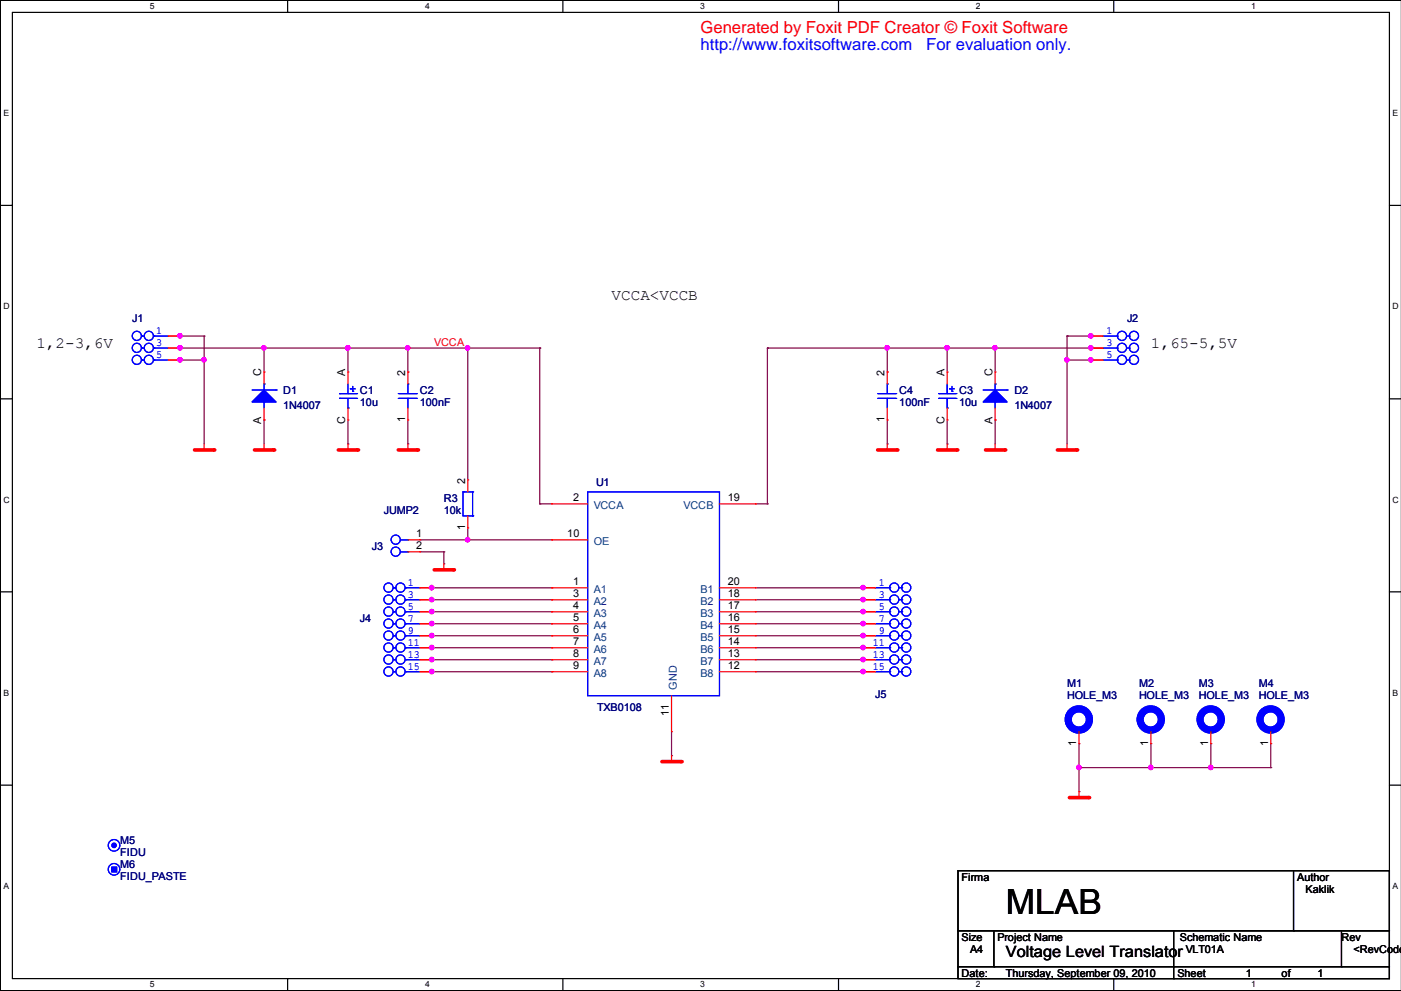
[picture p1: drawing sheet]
# OrCAD Capture schematic TXB0108.DSN
size A4; title: Voltage Level Translator; note: VLT01A

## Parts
C1  10u  [ELYTB]
C2  100nF  [C0805]
C3  10u  [ELYTB]
C4  100nF  [C0805]
D1  1N4007  [SMA]
D2  1N4007  [SMA]
J1  JUMP2X3  [JUMP2X3]
J2  JUMP2X3  [JUMP2X3]
J3  JUMP2  [JUMP2]
J4  JUMP2X8  [JUMP2X8]
J5  JUMP2X8  [JUMP2X8]
M1  HOLE_M3  [HOLE_M3]
M2  HOLE_M3  [HOLE_M3]
M3  HOLE_M3  [HOLE_M3]
M4  HOLE_M3  [HOLE_M3]
M5  FIDU  [FIDU]
M6  FIDU_PASTE  [FIDU_PASTE]
R3  10k  [R0805]
U1  TXB0108  [TSSO20_170]

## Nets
GND: C1.C C2.1 C3.C C4.1 D1.A D2.A J1.1 J1.2 J1.5 J1.6 J2.1 J2.2 J2.5 J2.6 J3.2 M1.1(PIN) M2.1(PIN) M3.1(PIN) M4.1(PIN) U1.11(GND)
VCCA: C1.A C2.2 D1.C J1.3 J1.4 R3.2 U1.2(VCCA)
N00333: C3.A C4.2 D2.C J2.3 J2.4 U1.19(VCCB)
N00483: J3.1 R3.1 U1.10(OE)
N00494: J4.1 J4.2 U1.1(A1)
N00497: J4.3 J4.4 U1.3(A2)
N00500: J4.5 J4.6 U1.4(A3)
N00503: J4.7 J4.8 U1.5(A4)
N00506: J4.9 J4.10 U1.6(A5)
N00509: J4.11 J4.12 U1.7(A6)
N00512: J4.13 J4.14 U1.8(A7)
N00515: J4.15 J4.16 U1.9(A8)
N00526: J5.1 J5.2 U1.20(B1)
N00529: J5.3 J5.4 U1.18(B2)
N00532: J5.5 J5.6 U1.17(B3)
N00535: J5.7 J5.8 U1.16(B4)
N00538: J5.9 J5.10 U1.15(B5)
N00541: J5.11 J5.12 U1.14(B6)
N00544: J5.13 J5.14 U1.13(B7)
N00547: J5.15 J5.16 U1.12(B8)

Not connected (* = marked no-connect by the designer): M5 DUMMY; M6 DUMMY

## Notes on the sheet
- VCCA<VCCB
- 1,2-3,6V
- 1,65-5,5V
